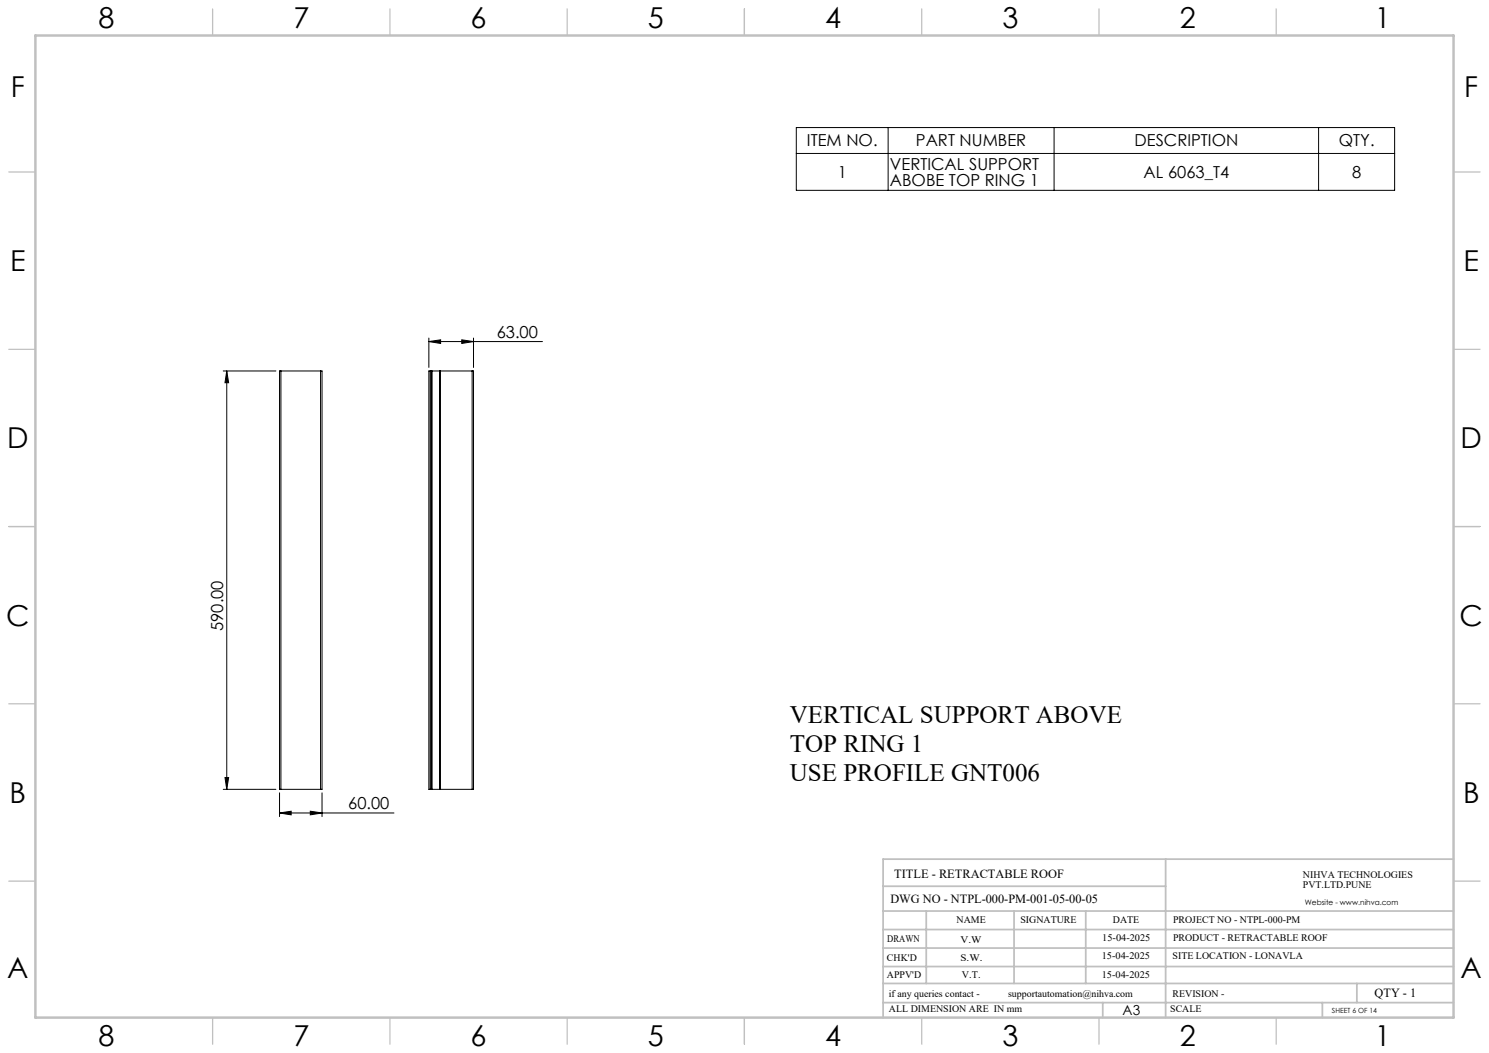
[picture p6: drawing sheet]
<svg xmlns="http://www.w3.org/2000/svg" width="420mm" height="297mm" viewBox="0 0 420 297" stroke-linecap="round" stroke-linejoin="round" font-family="sans-serif">
<g fill="none" stroke="#000" stroke-width=".28">
<path d="M224.6 36h168.8v17.7h-168.8zM250.5 36v17.7M297.3 36v17.7M371.9 36v17.7M224.6 43.3h168.8M121 96.3l3.3-.5v1.1zM121 95.4v8.2M121 96.3h32M130.2 95.8l3.4 .5-3.4 .6zM133.6 95.4v8.2M63 104.6h14.8M64 104.6l.5 3.3h-1z"/>
<path d="M64 104.6v118M79.2 104.6h-.4v118h.4M79.2 104.6v118M79.2 104.6h11.2M90.4 104.6h.4v118h-.4M90.4 104.6v118M121.4 104.6h-.4v118h.4M121.4 104.6h.3M121.4 104.6v118M121.7 104.6h.1M121.7 104.6v118M121.8 104.6h.1"/>
<path d="M121.8 104.6v118M121.8 104.6h2.3M124.1 104.6h.1M124.1 104.6v118M124.1 104.6h9.1M133.2 104.6h.4v118h-.4M133.2 104.6v118M63.5 219.3h1l-.5 3.3zM63 222.6h14.8M78.8 229.3l3.3-.5v1zM78.8 223.6v6.7M78.8 229.3h32.3"/>
<path d="M79.2 222.6h11.2M87.5 228.8l3.3 .5-3.3 .5zM90.8 223.6v6.7M121.4 222.6h.3M121.7 222.6h.1M121.8 222.6h.1M121.8 222.6h2.3M124.1 222.6h.1M124.1 222.6h9.1"/>
</g>
<g fill="none" stroke="#c0c0c0" stroke-width=".35">
<path d="M60 2.5v7.5M110 2.5v7.5M160 2.5v7.5M210 2.5v7.5M260 2.5v7.5M310 2.5v7.5M360 2.5v7.5M2.5 48.5h7.5M410 48.5h7.5M2.5 98.5h7.5M410 98.5h7.5M2.5 148.5h7.5"/>
<path d="M410 148.5h7.5M2.5 198.5h7.5M410 198.5h7.5M2.5 248.5h7.5M410 248.5h7.5M60 287v7.5M110 287v7.5M160 287v7.5M210 287v7.5M260 287v7.5M310 287v7.5M360 287v7.5"/>
</g>
<g fill="none" stroke="#c0c0c0" stroke-width=".5">
<path d="M249.1 257h160.9M249.1 250h79.7M261.3 257v20.4M286 257v20.4M306.2 257v20.4M328.8 242.3v44.7M410 242.3h-160.9v44.7M249.1 272.6h160.9M249.1 267.4h160.9M249.1 262.2h160.9M249.1 277.4h160.9M382.7 277.4v5.4"/>
<path d="M249.1 282.8h160.9M311 282.8v4.2M373 282.8v4.2"/>
</g>
<path d="M10 10h400v277h-400z" fill="none" stroke="#c0c0c0" stroke-width=".7"/>
<g fill="#000">
<path d="M121 96.3l3.3-.5v1.1zM130.2 95.8l3.4 .5-3.4 .6z"/>
<path d="M64 104.6l.5 3.3h-1zM63.5 219.3h1l-.5 3.3z"/>
<path d="M78.8 229.3l3.3-.5v1zM87.5 228.8l3.3 .5-3.3 .5z"/>
</g>
<g font-size="8.1">
<text x="27.8" y="8">8</text>
<text x="82.8" y="8">7</text>
<text x="132.8" y="8">6</text>
<text x="182.8" y="8">5</text>
<text x="232.8" y="8">4</text>
<text x="282.8" y="8">3</text>
<text x="332.8" y="8">2</text>
<text x="387.8" y="8">1</text>
<text x="3" y="27.2">F</text>
<text x="413" y="27.2">F</text>
<text x="2.8" y="76.5">E</text>
<text x="412.8" y="76.5">E</text>
<text x="2" y="126.5">D</text>
<text x="412" y="126.5">D</text>
<text x="1.7" y="176.5">C</text>
<text x="411.7" y="176.5">C</text>
<text x="2.7" y="226.5">B</text>
<text x="412.7" y="226.5">B</text>
<text x="2" y="275.7">A</text>
<text x="412" y="275.7">A</text>
<text x="27.8" y="295">8</text>
<text x="82.8" y="295">7</text>
<text x="132.8" y="295">6</text>
<text x="182.8" y="295">5</text>
<text x="232.8" y="295">4</text>
<text x="282.8" y="295">3</text>
<text x="332.8" y="295">2</text>
<text x="387.8" y="295">1</text>
</g>
<g font-size="7.1">
<text x="222.8" y="204.1">VERTICAL SUPPORT ABOVE</text>
<text x="222.8" y="212.1">TOP RING 1</text>
<text x="222.8" y="220.2">USE PROFILE GNT006</text>
</g>
<g font-size="4.7">
<text x="227.6" y="41.3">ITEM NO.</text>
<text x="258.4" y="41.3">PART NUMBER</text>
<text x="320" y="41.3">DESCRIPTION</text>
<text x="377.6" y="41.3">QTY.</text>
<text x="251" y="47.9">VERTICAL SUPPORT</text>
<text x="236.3" y="50.2">1</text>
<text x="251" y="52.4">ABOBE TOP RING 1</text>
<text x="322.6" y="50.2">AL 6063_T4</text>
<text x="381.4" y="50.2">8</text>
<text x="140.1" y="95.3">63.00</text>
<text x="63" y="177.9" transform="rotate(-90 63 177.9)">590.00</text>
<text x="98.2" y="228.3">60.00</text>
</g>
<text font-size="3.9" x="316.7" y="286.4">A3</text>
<g font-size="3.5">
<text x="252.2" y="247.6">TITLE - RETRACTABLE ROOF</text>
<text x="251.2" y="254.7">DWG NO - NTPL-000-PM-001-05-00-05</text>
<text x="387.7" y="281.1">QTY - 1</text>
</g>
<g font-size="2.8">
<text x="367.5" y="247.6">NIHVA TECHNOLOGIES</text>
<text x="367.5" y="250.5">PVT.LTD.PUNE</text>
<text x="269.8" y="260.3">NAME</text>
<text x="287.8" y="260.3">SIGNATURE</text>
<text x="313.9" y="260.4">DATE</text>
<text x="330.9" y="260.4">PROJECT NO - NTPL-000-PM</text>
<text x="250.3" y="265.6">DRAWN</text>
<text x="270.9" y="266.1">V.W</text>
<text x="310.9" y="265.5">15-04-2025</text>
<text x="330.9" y="265.5">PRODUCT - RETRACTABLE ROOF</text>
<text x="250.2" y="271.1">CHK'D</text>
<text x="250.2" y="275.8">APPV'D</text>
<text x="270.9" y="271.1">S.W.</text>
<text x="271.3" y="275.8">V.T.</text>
<text x="310.8" y="270.6">15-04-2025</text>
<text x="310.8" y="275.8">15-04-2025</text>
<text x="330.7" y="270.6">SITE LOCATION - LONAVLA</text>
<text x="250.7" y="281.1">if any queries contact -</text>
<text x="284.3" y="281.1">supportautomation@nihva.com</text>
<text x="330.7" y="281.1">REVISION -</text>
<text x="250.7" y="285.6">ALL DIMENSION ARE IN mm</text>
<text x="330.1" y="285.6">SCALE</text>
</g>
<text font-size="2.1" x="368.1" y="255.1">Website - www.nihva.com</text>
<text font-size="2" x="375.7" y="285.6">SHEET 6 OF 14</text>
</svg>
